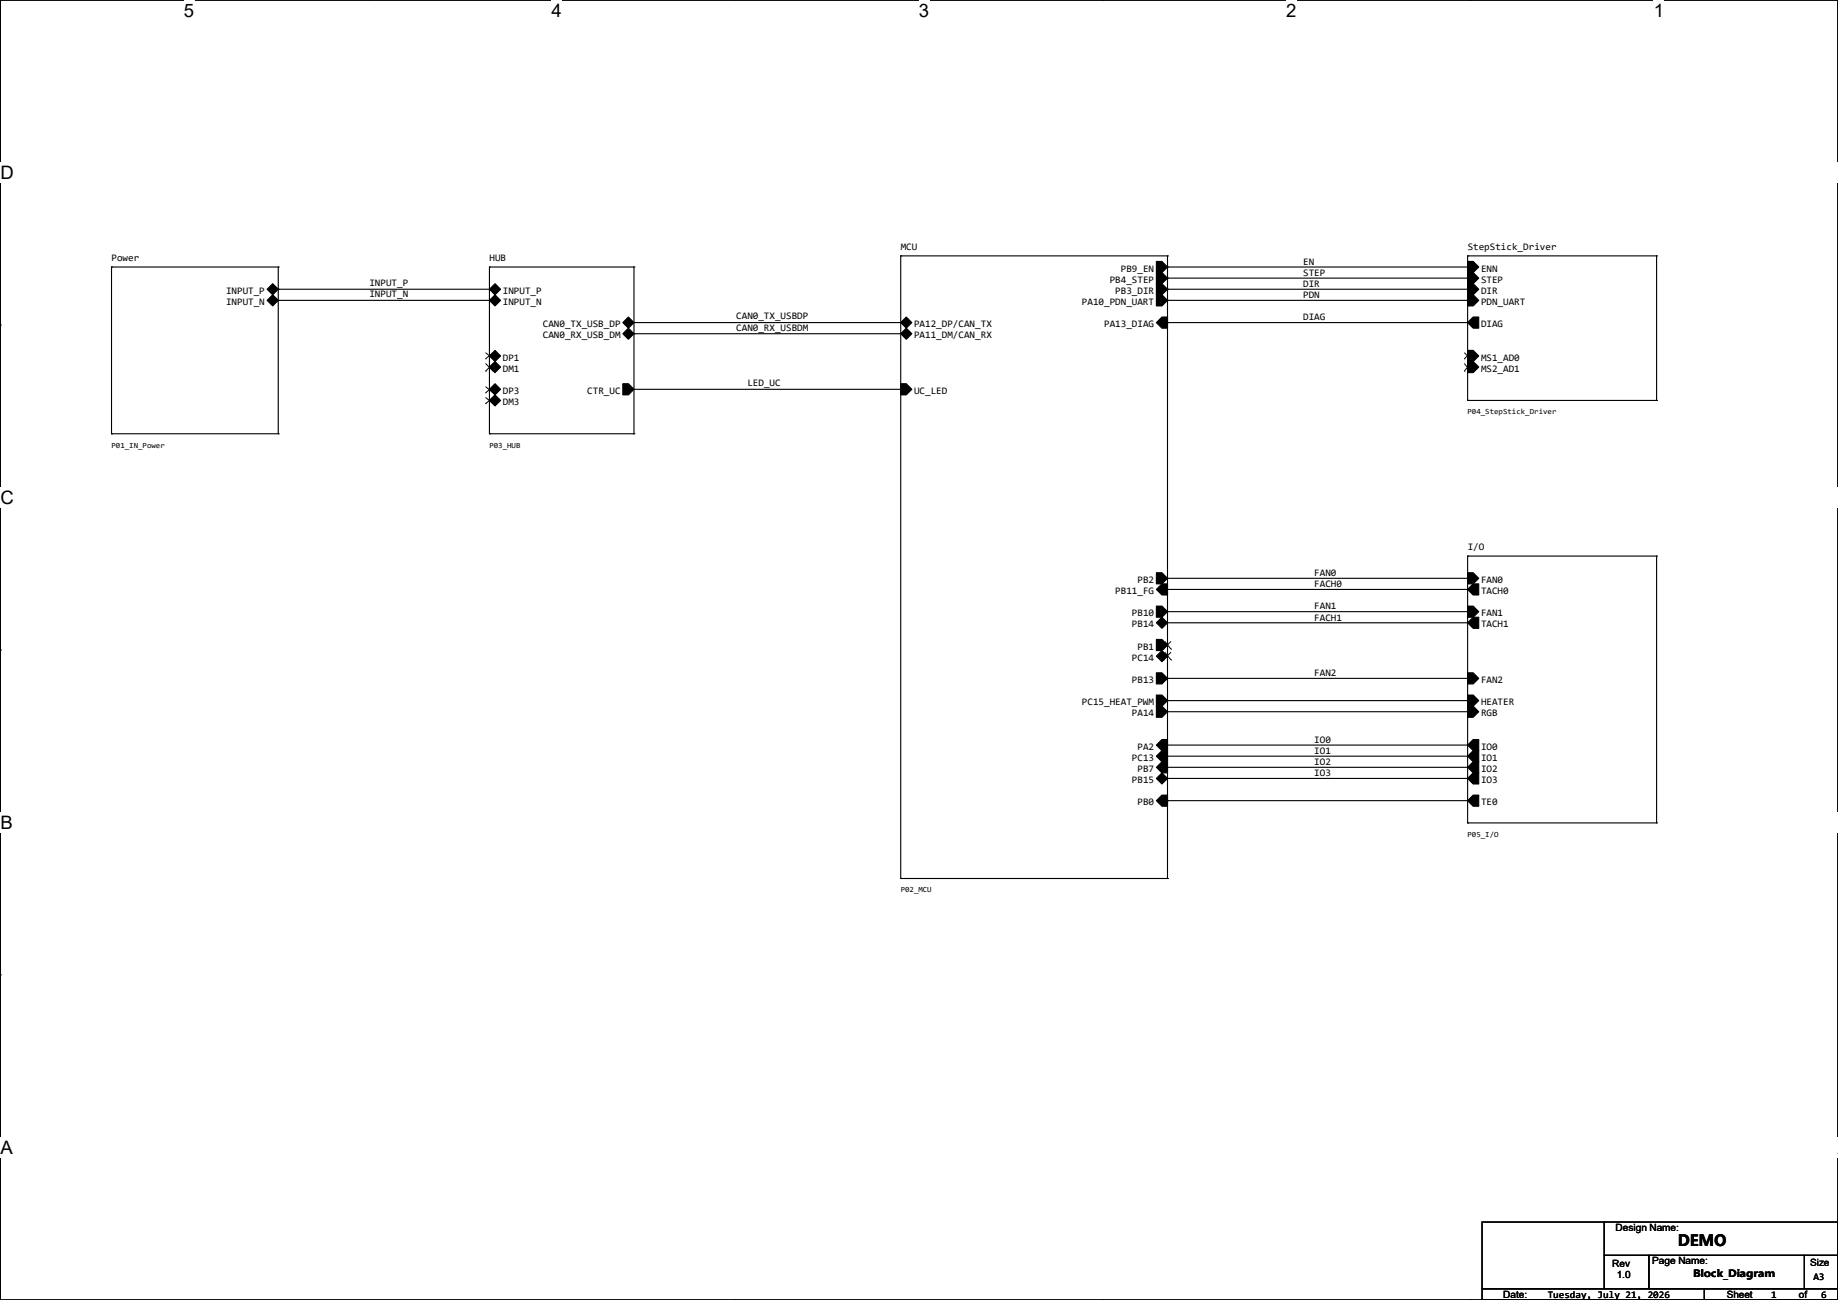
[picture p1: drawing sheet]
<svg xmlns="http://www.w3.org/2000/svg" width="420mm" height="297mm" viewBox="0 0 420 297" stroke-linecap="round" stroke-linejoin="round" font-family="sans-serif">
<path d="M.1 0h419.8v297h-419.8z" fill="none" stroke="#000" stroke-width=".25"/>
<path d="M42 0h2.4v4.8h-2.4z" fill="#fff"/>
<path d="M84 0h.1M84 297h.1" fill="none" stroke="#000" stroke-width=".25"/>
<path d="M126 0h2.4v4.8h-2.4z" fill="#fff"/>
<path d="M168 0h.1M168 297h.1" fill="none" stroke="#000" stroke-width=".25"/>
<path d="M210 0h2.3v4.8h-2.3z" fill="#fff"/>
<path d="M252 0h.1M252 297h.1" fill="none" stroke="#000" stroke-width=".25"/>
<path d="M293.9 0h2.4v4.8h-2.4z" fill="#fff"/>
<path d="M336 0h.1M336 297h.1" fill="none" stroke="#000" stroke-width=".25"/>
<g fill="#fff">
<path d="M377.9 0h2.4v4.8h-2.4z"/>
<path d="M.1 37.1h3v4.8h-3z"/>
<path d="M419.9 37.1l.1 4.8z"/>
<path d="M.1 111.3h3v4.8h-3z"/>
<path d="M419.9 111.3l.1 4.8z"/>
</g>
<path d="M.1 74.3h.1M419.9 74.3h.1" fill="none" stroke="#000" stroke-width=".25"/>
<g fill="#fff">
<path d="M.1 185.6h2.8v4.7h-2.8z"/>
<path d="M419.9 185.6l.1 4.7z"/>
</g>
<path d="M.1 148.5h.1M419.9 148.5h.1" fill="none" stroke="#000" stroke-width=".25"/>
<g fill="#fff">
<path d="M0 259.8h2.9v4.7h-2.9z"/>
<path d="M419.9 259.8h.1v4.7h-.1z"/>
</g>
<g fill="none" stroke="#000" stroke-width=".25">
<path d="M205.8 58.5h.1M205.8 58.5h61M205.8 58.5v142.2M266.8 58.5h.1M266.8 58.5v142.2M335.4 58.5h.1M335.4 58.5h43.1M335.4 58.5v33M378.5 58.5h.1M378.5 58.5v33M25.5 61h.1M25.5 61h38.1"/>
<path d="M25.5 61v38.1M63.6 61h.1M63.6 66.1h.1M63.6 68.6h.1M63.6 61v38.1M63.6 66.1h48.2M63.6 68.6h48.2M111.8 61h.1M111.8 61h33.1M111.8 61v38.1M144.9 61h.1M144.9 73.7h.1"/>
<path d="M144.9 76.2h.1M144.9 61v38.1M144.9 73.7h60.9M144.9 76.2h60.9M266.8 61h.1M266.8 66.1h.1M266.8 63.5h.1M266.8 68.6h.1M266.8 73.7h.1M266.8 61h68.6M266.8 66.1h68.6M266.8 68.6h68.6"/>
<path d="M266.8 73.7h68.6M266.8 63.5h68.6M25.5 99.1h.1M25.5 99.1h38.1M63.6 99.1h.1M111.8 99.1h.1M111.8 99.1h33.1M144.9 99.1h.1M144.9 88.9h60.9M205.8 88.9h.1M335.4 91.5h.1M335.4 91.5h43.1"/>
<path d="M378.5 91.5h.1M266.8 132.1h68.6M266.8 139.7h68.6M266.8 134.7h68.6M335.4 127h.1M335.4 132.1h.1M335.4 139.7h.1M335.4 134.7h.1M335.4 127h43.1M335.4 127v61M378.5 127h.1M378.5 127v61"/>
<path d="M266.8 155h68.6M266.8 142.3h68.6M335.4 155h.1M335.4 142.3h.1M266.8 160.1h.1M266.8 160.1h68.6M266.8 162.6h68.6M266.8 170.2h68.6M266.8 172.8h68.6M266.8 175.3h68.6M266.8 177.8h68.6M335.4 162.6h.1"/>
<path d="M335.4 170.2h.1M335.4 172.8h.1M335.4 175.3h.1M335.4 177.8h.1M266.8 182.9h.1M266.8 182.9h68.6M335.4 188h.1M335.4 188h43.1M378.5 188h.1M205.8 200.7h.1M205.8 200.7h61M266.8 200.7h.1"/>
<path d="M.1 222.7h.1M419.9 222.7h.1M338.7 279.2h27.9v15.2h-27.9zM366.6 279.2h53.3v7.6h-53.3zM338.7 294.4h50.8v2.6h-50.8zM366.6 286.8h10.2v7.6h-10.2zM376.8 286.8h35.5v7.6h-35.5zM389.5 294.4h30.4v2.6h-30.4zM412.3 286.8h7.6v7.6h-7.6z"/>
</g>
<g fill="#000" stroke="#000" stroke-width=".25">
<path d="M61 66.1l1.3-1.3 1.3 1.3-1.3 1.3z" fill-rule="evenodd"/>
<path d="M61 68.6l1.3-1.2 1.3 1.2-1.3 1.3z" fill-rule="evenodd"/>
<path d="M111.8 68.6l1.3-1.2 1.3 1.2-1.3 1.3z" fill-rule="evenodd"/>
<path d="M111.8 66.1l1.3-1.3 1.3 1.3-1.3 1.3z" fill-rule="evenodd"/>
<path d="M142.3 76.2l1.3-1.2 1.3 1.2-1.3 1.3z" fill-rule="evenodd"/>
<path d="M142.3 73.7l1.3-1.3 1.3 1.3-1.3 1.3z" fill-rule="evenodd"/>
<path d="M205.8 73.7l1.3-1.3 1.3 1.3-1.3 1.3z" fill-rule="evenodd"/>
<path d="M205.8 76.2l1.3-1.2 1.3 1.2-1.3 1.3z" fill-rule="evenodd"/>
<path d="M264.2 59.7h1.3l1.3 1.3-1.3 1.3h-1.3z" fill-rule="evenodd"/>
<path d="M264.2 62.3h1.3l1.3 1.2-1.3 1.3h-1.3z" fill-rule="evenodd"/>
<path d="M264.2 64.8h1.3l1.3 1.3-1.3 1.3h-1.3z" fill-rule="evenodd"/>
<path d="M264.2 73.7l1.3-1.3h1.3v2.6h-1.3z" fill-rule="evenodd"/>
<path d="M264.2 67.4h1.3l1.3 1.2-1.3 1.3h-1.3z" fill-rule="evenodd"/>
<path d="M335.4 59.7h1.2l1.3 1.3-1.3 1.3h-1.2z" fill-rule="evenodd"/>
<path d="M335.4 62.3h1.2l1.3 1.2-1.3 1.3h-1.2z" fill-rule="evenodd"/>
<path d="M335.4 64.8h1.2l1.3 1.3-1.3 1.3h-1.2z" fill-rule="evenodd"/>
<path d="M335.4 67.4h1.2l1.3 1.2-1.3 1.3h-1.2z" fill-rule="evenodd"/>
<path d="M335.4 73.7l1.2-1.3h1.3v2.6h-1.3z" fill-rule="evenodd"/>
<path d="M111.8 81.3l1.3-1.2 1.3 1.2-1.3 1.3z" fill-rule="evenodd"/>
<path d="M111.8 83.9l1.3-1.3 1.3 1.3-1.3 1.2z" fill-rule="evenodd"/>
<path d="M111.8 88.9l1.3-1.2 1.3 1.2-1.3 1.3z" fill-rule="evenodd"/>
<path d="M111.8 91.5l1.3-1.3 1.3 1.3-1.3 1.3z" fill-rule="evenodd"/>
<path d="M142.3 87.7h1.3l1.3 1.2-1.3 1.3h-1.3z" fill-rule="evenodd"/>
<path d="M205.8 87.7h1.3l1.3 1.2-1.3 1.3h-1.3z" fill-rule="evenodd"/>
<path d="M335.4 80.1h1.2l1.3 1.2-1.3 1.3h-1.2z" fill-rule="evenodd"/>
<path d="M335.4 82.6h1.2l1.3 1.3-1.3 1.2h-1.2z" fill-rule="evenodd"/>
<path d="M264.2 134.7l1.3-1.3h1.3v2.5h-1.3z" fill-rule="evenodd"/>
<path d="M264.2 130.9h1.3l1.3 1.2-1.3 1.3h-1.3z" fill-rule="evenodd"/>
<path d="M264.2 138.5h1.3l1.3 1.2-1.3 1.3h-1.3z" fill-rule="evenodd"/>
<path d="M335.4 130.9h1.2l1.3 1.2-1.3 1.3h-1.2z" fill-rule="evenodd"/>
<path d="M335.4 134.7l1.2-1.3h1.3v2.5h-1.3z" fill-rule="evenodd"/>
<path d="M335.4 138.5h1.2l1.3 1.2-1.3 1.3h-1.2z" fill-rule="evenodd"/>
<path d="M264.2 149.9l1.3-1.3 1.3 1.3-1.3 1.3z" fill-rule="evenodd"/>
<path d="M264.2 142.3l1.3-1.3 1.3 1.3-1.3 1.3z" fill-rule="evenodd"/>
<path d="M264.2 153.7h1.3l1.3 1.3-1.3 1.3h-1.3z" fill-rule="evenodd"/>
<path d="M264.2 146.1h1.3l1.3 1.3-1.3 1.2h-1.3z" fill-rule="evenodd"/>
<path d="M335.4 142.3l1.2-1.3h1.3v2.6h-1.3z" fill-rule="evenodd"/>
<path d="M335.4 153.7h1.2l1.3 1.3-1.3 1.3h-1.2z" fill-rule="evenodd"/>
<path d="M264.2 158.8h1.3l1.3 1.3-1.3 1.2h-1.3z" fill-rule="evenodd"/>
<path d="M264.2 177.8l1.3-1.2 1.3 1.2-1.3 1.3z" fill-rule="evenodd"/>
<path d="M264.2 161.3h1.3l1.3 1.3-1.3 1.3h-1.3z" fill-rule="evenodd"/>
<path d="M264.2 170.2l1.3-1.2h1.3v2.5h-1.3z" fill-rule="evenodd"/>
<path d="M264.2 172.8l1.3-1.3h1.3v2.5h-1.3z" fill-rule="evenodd"/>
<path d="M264.2 175.3l1.3-1.3h1.3v2.6h-1.3z" fill-rule="evenodd"/>
<path d="M335.4 158.8h1.2l1.3 1.3-1.3 1.2h-1.2z" fill-rule="evenodd"/>
<path d="M335.4 175.3l1.2-1.3h1.3v2.6h-1.3z" fill-rule="evenodd"/>
<path d="M335.4 170.2l1.2-1.2h1.3v2.5h-1.3z" fill-rule="evenodd"/>
<path d="M335.4 172.8l1.2-1.3h1.3v2.5h-1.3z" fill-rule="evenodd"/>
<path d="M335.4 177.8l1.2-1.2h1.3v2.5h-1.3z" fill-rule="evenodd"/>
<path d="M335.4 161.3h1.2l1.3 1.3-1.3 1.3h-1.2z" fill-rule="evenodd"/>
<path d="M264.2 182.9l1.3-1.2h1.3v2.5h-1.3z" fill-rule="evenodd"/>
<path d="M335.4 182.9l1.2-1.2h1.3v2.5h-1.3z" fill-rule="evenodd"/>
</g>
<g fill="none" stroke="#000" stroke-width=".23">
<path d="M110.9 82h.1M110.9 84.8h.1M110.9 89.7h.1M110.9 92.2h.1M110.9 80.6l1.8 1.4M110.9 83l1.8 1.8M110.9 88.3l1.8 1.4M110.9 90.8l1.8 1.4M112.7 82h.1M112.7 84.8h.1M112.7 89.7h.1M112.7 92.2h.1"/>
<path d="M112.7 80.6l-1.8 1.4M112.7 83l-1.8 1.8M112.7 88.3l-1.8 1.4M112.7 90.8l-1.8 1.4M334.6 82h.1M334.6 84.8h.1M334.6 80.6l1.4 1.4M334.6 83l1.4 1.8M336 82h.1M336 84.8h.1M336 80.6l-1.4 1.4M336 83l-1.4 1.8"/>
<path d="M265.8 150.8h.1M265.8 148.3h.1M266.2 149l1.4 1.8M266.2 146.5l1.4 1.8M267.6 150.8h.1M267.6 148.3h.1M267.6 149l-1.8 1.8M267.6 146.5l-1.8 1.8"/>
</g>
<g font-size="4.2">
<text x="42" y="3.9">5</text>
<text x="126" y="3.9">4</text>
<text x="210" y="3.9">3</text>
<text x="293.9" y="3.9">2</text>
<text x="377.9" y="3.9">1</text>
<text x=".1" y="40.9">D</text>
<text x=".1" y="115.1">C</text>
<text x=".1" y="189.4">B</text>
<text x=".1" y="263.6">A</text>
<text x="419.9" y="263.6">A</text>
</g>
<text font-size="3.6" x="383.4" y="284.7">DEMO</text>
<g font-size="2.3">
<text x="25.5" y="59.6">Power</text>
<text x="111.8" y="59.6">HUB</text>
<text x="205.8" y="57">MCU</text>
<text x="335.4" y="57">StepStick_Driver</text>
<text x="84.4" y="65.4">INPUT_P</text>
<text x="253.6" y="64.6">PB4_STEP</text>
<text x="256.1" y="62.1">PB9_EN</text>
<text x="297.8" y="60.5">EN</text>
<text x="297.8" y="65.6">DIR</text>
<text x="297.8" y="63">STEP</text>
<text x="338.4" y="62.1">ENN</text>
<text x="338.4" y="64.6">STEP</text>
<text x="51.6" y="67.1">INPUT_P</text>
<text x="51.6" y="69.7">INPUT_N</text>
<text x="84.4" y="67.9">INPUT_N</text>
<text x="114.9" y="69.7">INPUT_N</text>
<text x="114.9" y="67.1">INPUT_P</text>
<text x="247.2" y="69.7">PA10_PDN_UART</text>
<text x="254.9" y="67.1">PB3_DIR</text>
<text x="297.8" y="68.1">PDN</text>
<text x="338.4" y="67.1">DIR</text>
<text x="338.4" y="69.7">PDN_UART</text>
<text x="124" y="77.3">CAN0_RX_USB_DM</text>
<text x="124" y="74.8">CAN0_TX_USB_DP</text>
<text x="168.2" y="73">CAN0_TX_USBDP</text>
<text x="168.2" y="75.5">CAN0_RX_USBDM</text>
<text x="208.9" y="74.8">PA12_DP/CAN_TX</text>
<text x="208.9" y="77.3">PA11_DM/CAN_RX</text>
<text x="252.3" y="74.8">PA13_DIAG</text>
<text x="297.8" y="73.2">DIAG</text>
<text x="338.4" y="74.8">DIAG</text>
<text x="114.9" y="82.4">DP1</text>
<text x="338.4" y="82.4">MS1_AD0</text>
<text x="114.9" y="84.9">DM1</text>
<text x="170.8" y="88.2">LED_UC</text>
<text x="338.4" y="84.9">MS2_AD1</text>
<text x="114.9" y="90">DP3</text>
<text x="114.9" y="92.5">DM3</text>
<text x="134.2" y="90">CTR_UC</text>
<text x="208.9" y="90">UC_LED</text>
<text x="335.4" y="125.6">I/O</text>
<text x="300.3" y="131.6">FAN0</text>
<text x="254.9" y="135.7">PB11_FG</text>
<text x="259.9" y="133.2">PB2</text>
<text x="300.3" y="134.2">FACH0</text>
<text x="338.4" y="133.2">FAN0</text>
<text x="338.4" y="135.7">TACH0</text>
<text x="258.7" y="143.3">PB14</text>
<text x="258.7" y="140.8">PB10</text>
<text x="300.3" y="139.2">FAN1</text>
<text x="300.3" y="141.8">FACH1</text>
<text x="338.4" y="143.3">TACH1</text>
<text x="338.4" y="140.8">FAN1</text>
<text x="259.9" y="148.4">PB1</text>
<text x="258.7" y="151">PC14</text>
<text x="300.3" y="154.5">FAN2</text>
<text x="247.2" y="161.1">PC15_HEAT_PWM</text>
<text x="258.7" y="156">PB13</text>
<text x="338.4" y="161.1">HEATER</text>
<text x="338.4" y="156">FAN2</text>
<text x="258.7" y="163.7">PA14</text>
<text x="338.4" y="163.7">RGB</text>
<text x="258.7" y="173.8">PC13</text>
<text x="259.9" y="171.3">PA2</text>
<text x="300.3" y="169.7">IO0</text>
<text x="300.3" y="172.3">IO1</text>
<text x="338.4" y="171.3">IO0</text>
<text x="338.4" y="173.8">IO1</text>
<text x="258.7" y="178.9">PB15</text>
<text x="259.9" y="176.4">PB7</text>
<text x="300.3" y="174.8">IO2</text>
<text x="300.3" y="177.3">IO3</text>
<text x="338.4" y="176.4">IO2</text>
<text x="338.4" y="178.9">IO3</text>
<text x="259.9" y="184">PB0</text>
<text x="338.4" y="184">TE0</text>
<text x="369.2" y="281.3">Design Name:</text>
<text x="368.4" y="289.4">Rev</text>
<text x="369.4" y="291.9">1.0</text>
<text x="377.6" y="288.9">Page Name:</text>
<text x="386.9" y="291.8">Block_Diagram</text>
<text x="413.6" y="289.1">Size</text>
<text x="414.4" y="292.5">A3</text>
<text x="343.5" y="296.5">Date:</text>
<text x="353.7" y="296.5">Tuesday, July 21, 2026</text>
<text x="394.6" y="296.5">Sheet</text>
<text x="404.7" y="296.5">1</text>
<text x="411.1" y="296.5">of</text>
<text x="416.2" y="296.5">6</text>
</g>
<g font-size="1.8">
<text x="335.3" y="94.7">P04_StepStick_Driver</text>
<text x="25.5" y="102.3">P01_IN_Power</text>
<text x="111.8" y="102.3">P03_HUB</text>
<text x="335.3" y="191.2">P05_I/O</text>
<text x="205.8" y="203.9">P02_MCU</text>
</g>
</svg>
